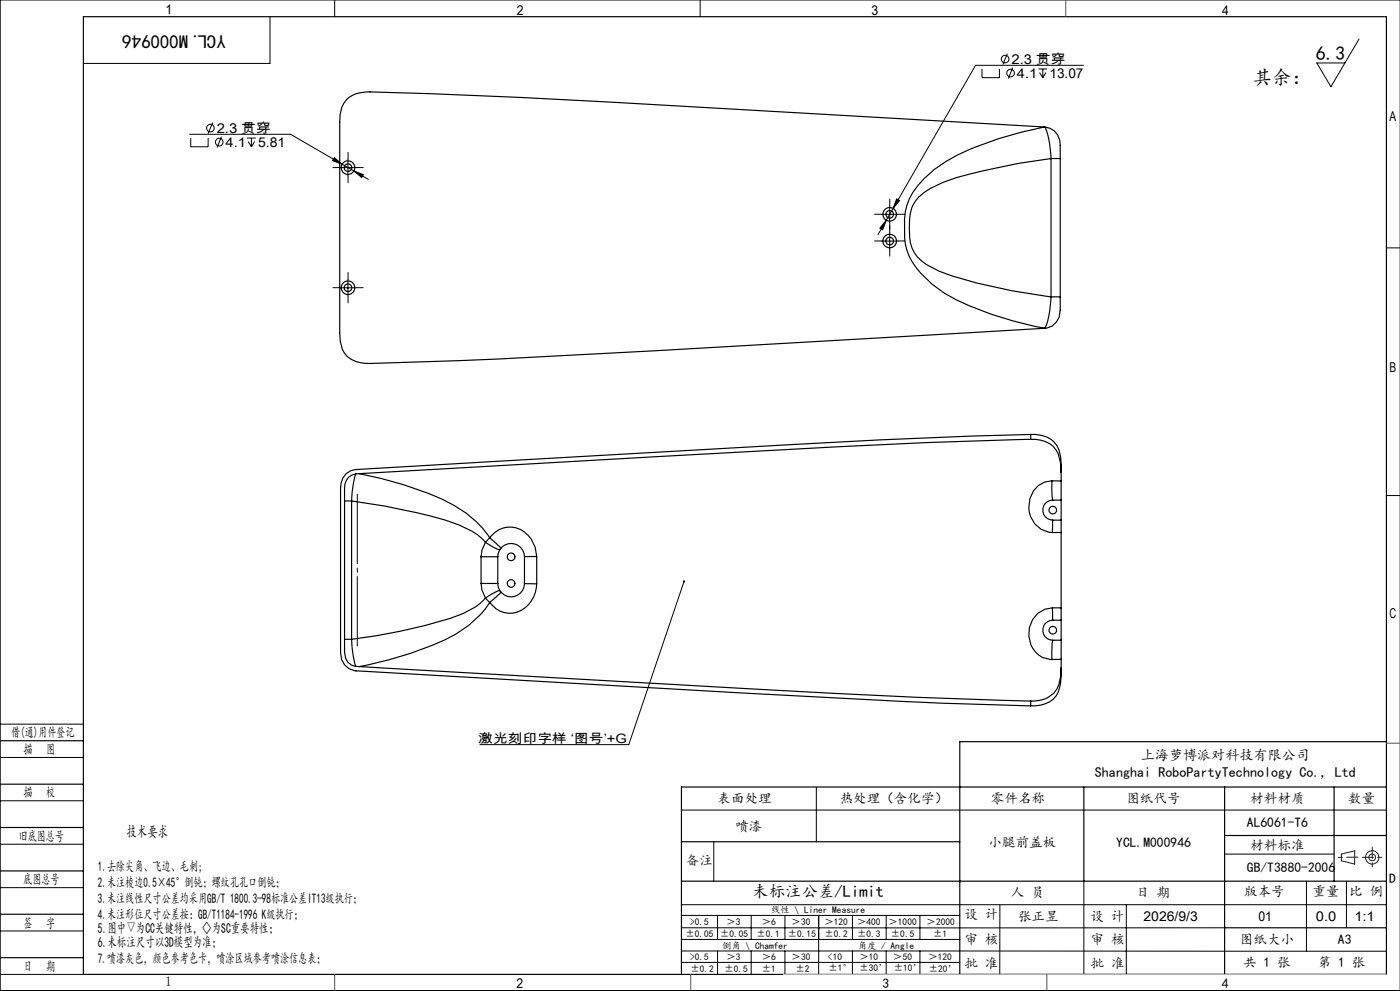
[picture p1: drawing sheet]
<svg xmlns="http://www.w3.org/2000/svg" width="420mm" height="297mm" viewBox="0 0 420 297" stroke-linecap="round" stroke-linejoin="round" font-family="sans-serif">
<g fill="none" stroke="#000" stroke-width=".3">
<path d="M100.4 0v5M210 0v5M420 0h-419.9v297h419.9M81 5v14h-56M302.2 16.1l-1.3 3.2M325 19.6h-32.3l-24.8 42.9M407.7 11.7l-8.4 14.3-4.3-7.1h8.5M63.8 36.8l-1.3 3.2M294.6 20.7v2.6h5.2v-2.6M303.8 20.3l-1.3 3.2M311.5 20.7h2.6M311.9 21.7l.9 1.6"/>
<path d="M312.8 20.7v2.6M313.8 21.7l-1 1.6M56.9 40.2h30.3l15.4 9M57.2 41.4v2.6h5.2v-2.6M66.4 41l-1.3 3.2M74.1 41.4h2.6M74.4 42.4l1 1.6M75.4 41.4v2.6M76.4 42.4l-1 1.6M100.3 47.3l2.3 1.9-2.8-1zM101.9 50.2h5M102.6 49.2l3.6 2.1"/>
<path d="M104.4 47.7v5M106.2 51.3l2.8 1-.5 .9zM106.2 51.3l4.3 2.5M269 59.6l.9 .5-2 2.4zM264.4 72.2h5M264.4 64.2h5M265.9 66l-1.1 2.9-.9-.5zM266.9 61.7v5M266.9 69.7v5.1M267.9 62.5l-4.5 7.8M415.9 74.3h4.1M101.9 86.3h5"/>
<path d="M104.4 83.7v5M415.9 148.5h4.1M205.2 174.3l-16.6 48.9h-44.6M0 217h25M0 227h25M0 240h25M244.9 236v16.3M0 253h25M204.4 242.8h211.5M214.1 252.4v11.8M367.4 256h32.8M0 266h25"/>
<path d="M0 279h25M204.4 271.1h211.5M204.4 278.1h163M204.4 274.4h83.5M215.3 274.4v7.1M225.4 274.4v7.1M235.5 274.4v7.1M245.6 274.4v17.6M255.7 274.4v7.1M265.9 274.4v7.1M276 274.4v7.1M300 271.1l-.1 21"/>
<path d="M325.2 264.1v27.9M337.9 271.1v20.9M391.9 264.1v21M403.9 264.1v14M0 292h25M204.4 285l211.5 .1M204.4 288.4h83.5M204.5 281.5h83.5M215.3 285v7M225.4 285v7M235.5 285v7M255.7 285v7"/>
<path d="M265.9 285v7M276 285v7M287.9 292h128"/>
<circle cx="301.5" cy="17.7" r="1.14"/>
<circle cx="63.1" cy="38.4" r="1.15"/>
<circle cx="303.2" cy="21.9" r="1.14"/>
<circle cx="65.8" cy="42.6" r="1.15"/>
</g>
<g fill="none" stroke="#191924" stroke-width=".3">
<path d="M402.4 256l4-1v4l-4-1z"/>
<circle cx="411.7" cy="257" r="1"/>
<circle cx="411.7" cy="257" r="2"/>
</g>
<g fill="none" stroke="#000" stroke-width=".3" stroke-dasharray="30.5 1.3 1.3 1.3">
<path d="M101.9 50.2h-2M104.4 47.7v-2M104.4 52.7v2.1M106.9 50.2h2.1M264.4 72.2h-2M264.4 64.2h-2M266.9 69.7v-2M266.9 74.7v2.1M266.9 61.7v-2M266.9 66.7v2.1M269.4 72.2h2.1M269.4 64.2h2.1"/>
<path d="M101.9 86.2h-2M104.4 83.7v-2M104.4 88.7v2.1M106.9 86.2h2.1"/>
</g>
<path d="M107.2 193.6v-45.5" fill="none" stroke="#000" stroke-width=".3" stroke-dasharray="30.5 1.3 1.3 1.3" stroke-dashoffset="9.7"/>
<g fill="none" stroke="#000" stroke-width=".35">
<path d="M25 5h390.9v287h-390.9zM313.3 38.1l-129.9-7.5a1728.6 1728.6 0 0 0-73.8-3 7.3 7.3 0 0 0-7.6 6.8l-.1 65.4a8 8 0 0 0 3.5 7.9 11 11 0 0 0 5.6 1.2l38.5-1.3 47.6-2.5 116.2-6.7M313.3 38.1a91.6 91.6 0 0 0-29.5 10.3 25.3 25.3 0 0 0-11.8 13.3 23.5 23.5 0 0 0 1.5 16.5 34.4 34.4 0 0 0 17.2 13.4 115 115 0 0 0 22.6 6.8M313.3 38.1h.2M313.5 38.1l1.1 3.5 .7 5.9M313.5 38.1a5.3 5.3 0 0 1 4.6 6.4v3M315.3 47.5a165.1 165.1 0 0 0-32.3 7.1 16.1 16.1 0 0 0-9.2 7.1 21.1 21.1 0 0 0-.2 12.6 10.1 10.1 0 0 0 4.4 5l3.7 1.9a143 143 0 0 0 33.6 7.8M315.3 47.5h2.8M315.3 47.5v41.5M318.1 47.5v41.5M313.3 98.4h.2M315.3 89l-.7 5.9-1.1 3.5"/>
<path d="M315.3 89h2.8M318.1 89v3a5.4 5.4 0 0 1-4.6 6.4M309.2 131.7a2743.6 2743.6 0 0 0-111.8 5.1l-89.6 5.2M309.2 131.7a8.2 8.2 0 0 1 8.3 4.3l.6 2.6 .2 2.9M309.2 130.2l-18 .5-27.2 1.1-157.1 8.9a5 5 0 0 0-4.7 5.5v49.3a5 5 0 0 0 4.7 5.5l116.2 6.7 47.6 2.5 38.5 1.4M309.2 130.2a7.7 7.7 0 0 1 9 6.8l.1 7.1M309.2 130.2v1.5M103.4 150.1h2.1M105.5 150.1a159.4 159.4 0 0 1 32 7.2 17.6 17.6 0 0 1 8.1 5.2M105.5 150.1v41.5M106.7 142l-.7 2.9-.5 5.2M106.7 142a3.9 3.9 0 0 0-3.3 4.3v49.2a3.9 3.9 0 0 0 3.3 4.2"/>
<path d="M107.8 142a98 98 0 0 1 28.4 9.5 29.1 29.1 0 0 1 10.7 9.7M107.8 142h-1.1M315.6 144.1a7.6 7.6 0 0 0-6.4 10.7 7.2 7.2 0 0 0 6.5 4.8M315.6 144.1v4.7l.2 1.1M315.6 144.1h2.7M315.7 159.6h2.6M315.8 149.9a3 3 0 0 0-3 3 3 3 0 0 0 3 3M315.8 155.9l-.1 3.7M315.8 155.9h2.5M315.8 149.9h2.5M318.3 159.6v22.6M318.3 144.1v5.8"/>
<path d="M318.3 155.9v3.7M318.3 149.9v6M144.3 174.9l.3 1.9 1 2.4M144.3 166.9h5M144.3 174.9h5M144.3 166.9v8M145.6 179.2a15.2 15.2 0 0 1-6.7 4.7 144.9 144.9 0 0 1-33.4 7.7M145.6 162.5l-1 2.4-.3 2M145.6 162.5a10.6 10.6 0 0 0 4.4 2.2M145.6 179.2l1.3 1.4M146.9 161.2a7.4 7.4 0 0 1 12.4 .3l1.2 2.5 .5 2.8M146.9 161.2l3.4 3.1"/>
<path d="M146.9 161.2l-1.3 1.3M149.3 174.9a4 4 0 0 0 4 4 4 4 0 0 0 4-4M149.3 166.9a4 4 0 0 1 4-4 4 4 0 0 1 4 4M149.3 166.9v8M150 177.1a11 11 0 0 0-4.4 2.1M150.3 177.5l-3.4 3.1M157.3 174.9l3.7 .1M157.3 166.9v8M161 175a8.6 8.6 0 0 1-8.5 8.8 7.5 7.5 0 0 1-5.6-3.2M161 166.8l-3.7 .1M161 166.8v8.2M103.4 191.6h2.1"/>
<path d="M105.5 191.6l.5 5.2 .7 2.9M106.7 199.7l1.1 .1M107.8 199.8l115.4 6.5a2406.4 2406.4 0 0 0 86 3.8M146.9 180.6a29.6 29.6 0 0 1-13.6 11.2 111 111 0 0 1-25.5 8M315.7 182.2a7.8 7.8 0 0 0-5.9 12.1 6.6 6.6 0 0 0 5.8 3.4M315.7 182.2l.1 3.7M315.7 182.2h2.6M315.8 185.9a3 3 0 0 0-3 3 3 3 0 0 0 3 3M315.8 191.9l-.2 1.1v4.7M315.8 185.9h2.5M315.8 191.9h2.5M318.3 197.6v4.9a8.7 8.7 0 0 1-2.3 7 9.6 9.6 0 0 1-6.8 2.1"/>
<path d="M318.3 191.9v5.7M318.3 182.2v3.7M318.3 185.9v6M318.3 197.6l-2.7 .1M309.2 210.1v1.5M318.3 200.2a10.1 10.1 0 0 1-2.2 7.6 9.1 9.1 0 0 1-6.9 2.3M0 222h25M0 235h25M325.2 235.9v28.2M367.4 235.9v56.1M400.2 235.9v28.3M415.9 235.9h-211.5v56.1"/>
<path d="M415.9 222.3h-128v69.7M0 248h25M204.4 252.3h83.5M367.4 250.4h48.5M0 261h25M0 274h25M204.4 264.1h211.5M367.4 278.1h48.5M0 287h25"/>
<circle cx="104.4" cy="50.2" r="2.05"/>
<circle cx="104.4" cy="50.2" r="1.14"/>
<circle cx="266.9" cy="72.2" r="1.15"/>
<circle cx="266.9" cy="64.2" r="1.15"/>
<circle cx="266.9" cy="72.2" r="2.05"/>
<circle cx="266.9" cy="64.2" r="2.05"/>
<circle cx="104.4" cy="86.2" r="2.05"/>
<circle cx="104.4" cy="86.3" r="1.14"/>
<circle cx="315.8" cy="152.9" r="1.15"/>
<circle cx="153.3" cy="166.9" r="1.16"/>
<circle cx="153.3" cy="174.9" r="1.15"/>
<circle cx="315.8" cy="188.9" r="1.14"/>
</g>
<path d="M407.4 256.9l-5.9 .1M408.7 256.9h6M411.7 253.9v6" fill="none" stroke="#191924" stroke-width=".3" stroke-dasharray="6.3 1.3 1.3 1.3" stroke-dashoffset="3"/>
<path d="M235 292h180.9" fill="none" stroke="#c0c0c0" stroke-width=".3"/>
<path d="M319.7 0v5M415.9 222.7h4.1M100.4 292v5M207.2 292v5M314 292v5" fill="none" stroke="#00f" stroke-width=".3"/>
<path d="M406.4 255h.1" fill="none" stroke="#0ff" stroke-width=".3"/>
<g fill="#000">
<path d="M204.9 174.1l.4-.1-.1 .3 .1-.3a.34 .34 0 0 1 .2 .4 .34 .34 0 0 1-.5 .2 .34 .34 0 0 1-.1-.5z"/>
<path d="M106.2 51.3l2.3 1.9 .5-.9zM100.3 47.3l-.5 .9 2.8 1zM265.9 66l-2 2.4 .9 .5zM269 59.6l-1.1 2.9 2-2.4z"/>
</g>
<g font-size="5.8">
<text x="394.8" y="18">6.3</text>
<text x="375.9" y="25.2">其余：</text>
</g>
<text font-size="5.6" x="67.7" y="10.6" transform="rotate(-180 67.7 10.6)">YCL.M000946</text>
<text font-size="4.9" x="225.7" y="269">未标注公差/Limit</text>
<text font-size="4.7" x="38" y="250.9">技术要求</text>
<g font-size="4.2">
<text x="342.2" y="227.9">上海萝博派对科技有限公司</text>
<text x="328.5" y="232.8">Shanghai RoboPartyTechnology Co., Ltd</text>
<text x="29.4" y="279.5">5.图中▽为CC关键特性，◇为SC重要特性；</text>
<text x="29.4" y="283.8">6.未标注尺寸以3D模型为准；</text>
</g>
<g font-size="4.1">
<text x="49.6" y="4.3">1</text>
<text x="155.1" y="4.6">2</text>
<text x="261.4" y="4.6">3</text>
<text x="366.6" y="4.6">4</text>
<text x="303.4" y="19.2">2.3 贯穿</text>
<text x="305.1" y="23.4">4.1</text>
<text x="314.8" y="23.4">13.07</text>
<text x="65" y="39.8">2.3 贯穿</text>
<text x="416.9" y="36.3">A</text>
<text x="67.7" y="44">4.1</text>
<text x="77.4" y="44">5.81</text>
<text x="416.9" y="111.3">B</text>
<text x="416.9" y="185.3">C</text>
<text x="3.3" y="220.9">借(通)用件登记</text>
<text x="7.1" y="226">描</text>
<text x="13.9" y="226">图</text>
<text x="7" y="238.9">描</text>
<text x="13.8" y="238.9">校</text>
<text x="215.3" y="240.8">表面处理</text>
<text x="251.9" y="240.8">热处理（含化学）</text>
<text x="297.3" y="240.8">零件名称</text>
<text x="337.9" y="240.8">图纸代号</text>
<text x="375.1" y="240.8">材料材质</text>
<text x="404.4" y="240.8">数量</text>
<text x="220.6" y="249">喷漆</text>
<text x="374.1" y="247.7">AL6061-T6</text>
<text x="5.6" y="252">旧底图总号</text>
<text x="296.6" y="253.7">小腿前盖板</text>
<text x="334.9" y="253.7">YCL.M000946</text>
<text x="375.1" y="254.9">材料标准</text>
<text x="29.4" y="261">1.去除尖角、飞边、毛刺;</text>
<text x="205.7" y="259.3">备注</text>
<text x="374.1" y="261.4">GB/T3880-2006</text>
<text x="7" y="265">底图总号</text>
<text x="29.4" y="265.8">2.未注棱边0.5×45°倒钝；螺纹孔孔口倒钝；</text>
<text x="303.3" y="269">人 员</text>
<text x="340.8" y="269">日 期</text>
<text x="373.2" y="268.7">版本号</text>
<text x="393.7" y="268.7">重量</text>
<text x="404.8" y="268.7">比 例</text>
<text x="416.7" y="264.6">D</text>
<text x="29.4" y="270.6">3.未注线性尺寸公差均采用GB/T 1800.3-98标准公差IT13级执行；</text>
<text x="29.4" y="275.3">4.未注形位尺寸公差按：GB/T1184-1996 K级执行；</text>
<text x="289.3" y="275.5">设 计</text>
<text x="7" y="278">签</text>
<text x="13.8" y="278">字</text>
<text x="305.4" y="276">张正昱</text>
<text x="327.2" y="276">设 计</text>
<text x="343.1" y="276">2026/9/3</text>
<text x="377.5" y="276">01</text>
<text x="394.8" y="276">0.0</text>
<text x="406.3" y="276">1:1</text>
<text x="289.3" y="283">审 核</text>
<text x="327.2" y="282.9">审 核</text>
<text x="372" y="283">图纸大小</text>
<text x="401.4" y="283">A3</text>
<text x="7" y="291">日</text>
<text x="13.8" y="291">期</text>
<text x="29.4" y="288.5">7.喷漆灰色，颜色参考色卡，喷涂区域参考喷涂信息表；</text>
<text x="289.3" y="290.1">批 准</text>
<text x="327.2" y="290">批 准</text>
<text x="373" y="289.8">共 1 张</text>
<text x="395.4" y="289.8">第 1 张</text>
<text x="49.6" y="295.6">1</text>
<text x="154.9" y="296">2</text>
<text x="264.7" y="296">3</text>
<text x="366.6" y="296">4</text>
</g>
<text font-size="3.9" x="143.5" y="222.6">激光刻印字样 ‘图号’+G</text>
<g font-size="2.8">
<text x="231.3" y="273.6">线性 \ Liner Measure</text>
<text x="205.6" y="280.8">±0.05</text>
<text x="207" y="277.2">&gt;0.5</text>
<text x="216" y="280.8">±0.05</text>
<text x="217.9" y="277.2">＞3</text>
<text x="227" y="280.8">±0.1</text>
<text x="228.5" y="277.2">＞6</text>
<text x="236.3" y="280.8">±0.15</text>
<text x="237.5" y="277.2">＞30</text>
<text x="247.4" y="277.2">＞120</text>
<text x="247.4" y="280.8">±0.2</text>
<text x="257.1" y="277.2">＞400</text>
<text x="257.1" y="280.8">±0.3</text>
<text x="266.6" y="277.2">＞1000</text>
<text x="267.3" y="280.8">±0.5</text>
<text x="278" y="277.2">＞2000</text>
<text x="279.9" y="280.8">±1</text>
<text x="207" y="287.8">&gt;0.5</text>
<text x="216.6" y="284.3">倒角 \ Chamfer</text>
<text x="217.9" y="287.8">＞3</text>
<text x="228.5" y="287.8">＞6</text>
<text x="237.5" y="287.8">＞30</text>
<text x="248.4" y="287.8">&lt;10</text>
<text x="257.3" y="284.3">角度 / Angle</text>
<text x="257.8" y="287.8">＞10</text>
<text x="268" y="287.8">＞50</text>
<text x="278.5" y="287.8">＞120</text>
<text x="207.1" y="291.3">±0.2</text>
<text x="217.3" y="291.3">±0.5</text>
<text x="228.5" y="291.3">±1</text>
<text x="238.7" y="291.3">±2</text>
<text x="248.6" y="291.1">±1°</text>
<text x="257.8" y="291.1">±30’</text>
<text x="268.1" y="291.1">±10’</text>
<text x="278.6" y="291.2">±20’</text>
</g>
</svg>
